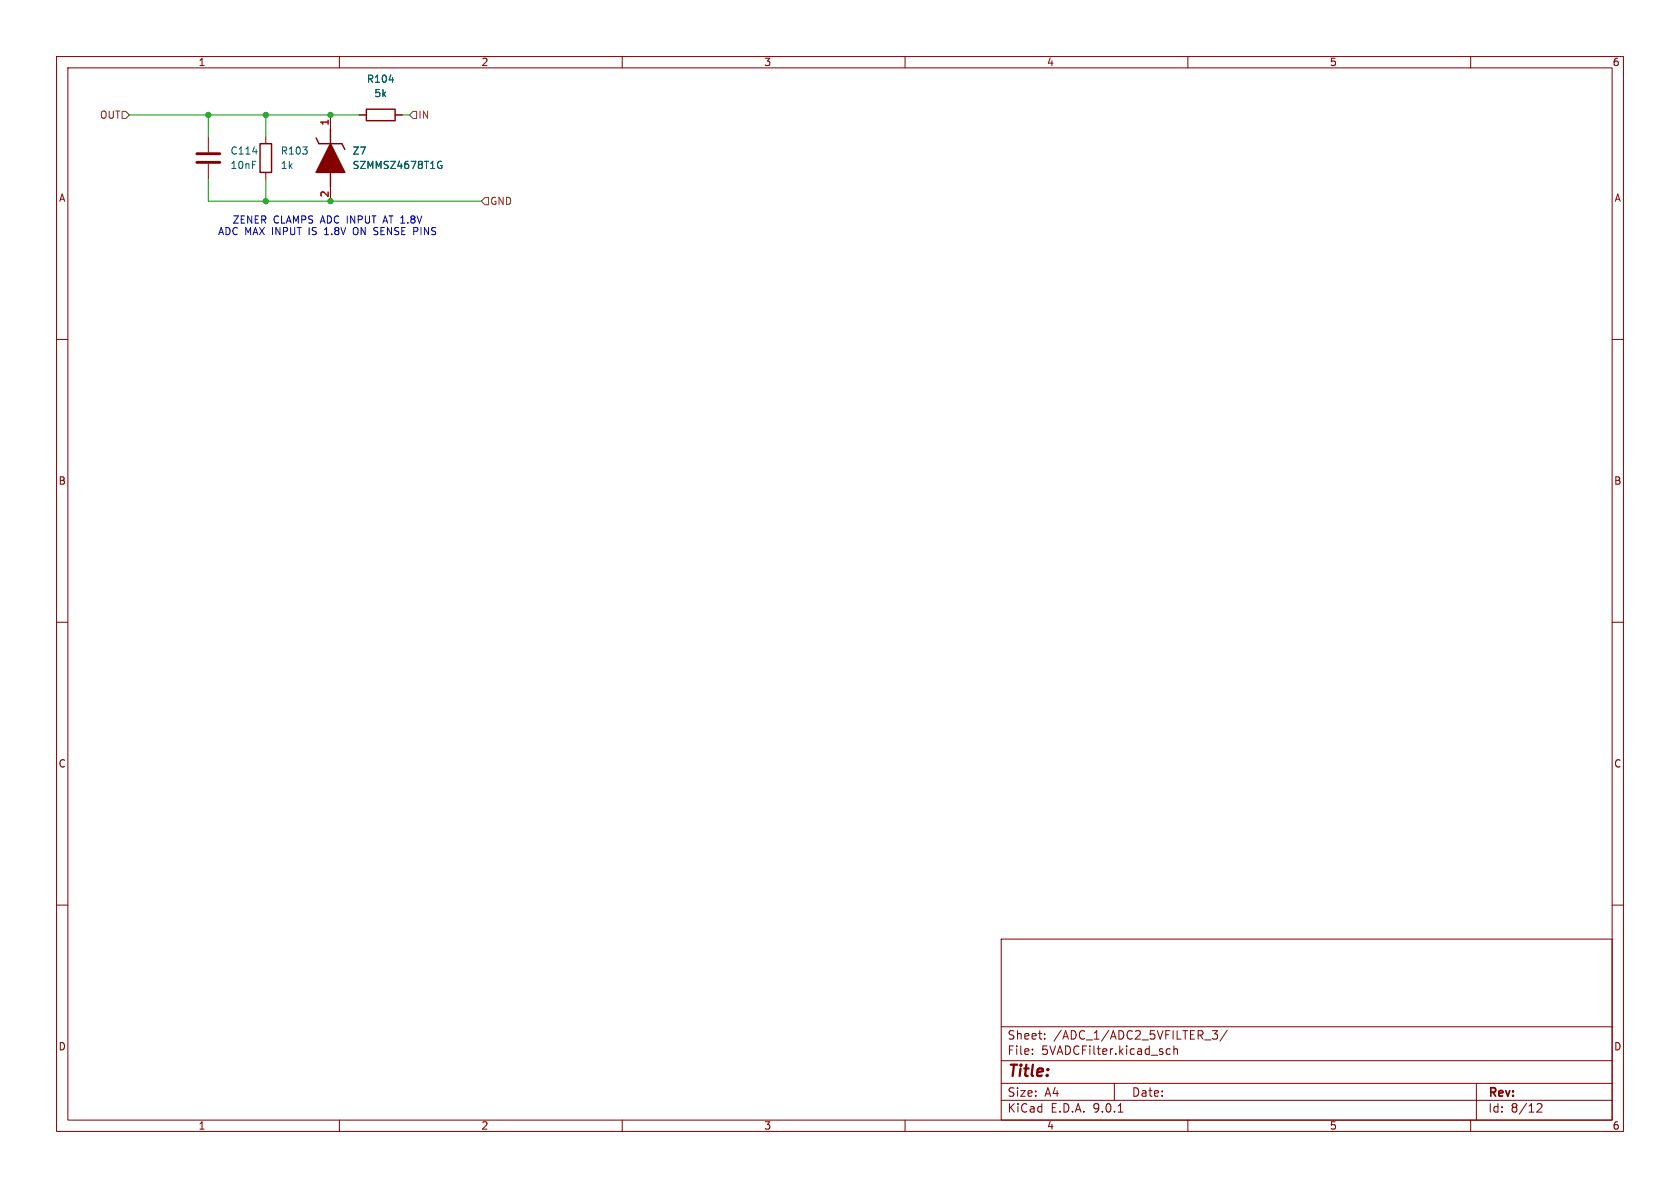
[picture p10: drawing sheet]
<svg xmlns="http://www.w3.org/2000/svg" width="297mm" height="210mm" viewBox="0 0 297 210" stroke-linecap="round" stroke-linejoin="round" font-family="sans-serif">
<g fill="none" stroke="#840000" stroke-width=".18">
<path d="M10 10h277v190h-277zM12 12h273v186h-273zM60 10v2M110 10v2M160 10v2M210 10v2M260 10v2M36.8 24.1v2.8M36.8 29v2.8M47 24.1v1.3M47 30.5v1.3M58.4 20.3v2.6"/>
<path d="M58.4 33v2.6M63.5 20.3h1.3M69.8 20.3h1.3M10 60h2M285 60h2M10 110h2M285 110h2M10 160h2M177 166h108v32h-108zM285 160h2M60 198v2M110 198v2"/>
<path d="M160 198v2M177 194.5h108M177 191.5h108M177 187.5h108M177 181.5h108M182.5 186.3v.1M182.5 185.5v.1M184.7 183.6v.1M184.7 182.8v.1M197 191.5v3M197.7 196.6h.8M206.9 185.5l-.4-.1-.3 .3v.4l.1 .2h.6"/>
<path d="M207.5 185.5l.2-.1 .4 .1 .1 .9M207.5 184.9v1.5M210 198v2M214.3 182.2h.9l-.5 .6 .5 .1v.7l-.2 .1h-.5l-.2-.1M217 182.1l-1.3 2M260 198v2M261 191.5v6.5M271.7 195.2l.6-.1 .2 .1 .1 .3-.9 1.1h.9"/>
</g>
<path d="M64.8 19.3h5v2h-5zM46 25.4h2v5.1h-2zM55.9 24.4l.5 1h4.1l.5 1M58.4 22.9v2.5M58.4 30.5v2.5" fill="none" stroke="#840000" stroke-width=".25"/>
<path d="M68.8 14.1h.8M44.7 26.8h.8M77.9 29.2h.2v.5l-.3 .1-.3-.2M78.1 28.6l-.3-.1-.3 .2" fill="none" stroke="#006464" stroke-width=".18"/>
<path d="M58.4 25.4l2.6 5.1h-5.1z" fill="#840000" stroke="#840000" stroke-width=".25"/>
<path d="M34.8 27.2h4.1M34.8 28.7h4.1" fill="none" stroke="#840000" stroke-width=".51"/>
<path d="M21.6 19.7h.6l.7 .6-.7 .7h-.6zM73 19.7h.7v1.3h-.7l-.6-.7zM85.7 34.9h.7v1.3h-.7l-.6-.6z" fill="none" stroke="#725600" stroke-width=".18"/>
<path d="M22.9 20.3h40.6M36.8 31.8v3.8h48.3M36.8 20.3v3.8M47 20.3v3.8M47 31.8v3.8M71.1 20.3h1.3" fill="none" stroke="#009600" stroke-width=".18"/>
<path d="M57.4 41.5h.7M57.5 40.5l-.1 .1M62.6 40.3a.9 .9 0 0 0 0 1.1" fill="none" stroke="#0000c2" stroke-width=".18"/>
<g fill="#009600" stroke="#009600" stroke-width=".18">
<circle cx="47" cy="35.6" r=".46"/>
<circle cx="36.8" cy="20.3" r=".46"/>
<circle cx="47" cy="20.3" r=".46"/>
<circle cx="58.4" cy="20.3" r=".46"/>
<circle cx="58.4" cy="35.6" r=".46"/>
</g>
<text font-size="2.8" fill="#840000" x="178" y="190.9">Title:</text>
<g font-size="2.1" fill="#840000">
<text x="178" y="184">Sheet:</text>
<text x="186.2" y="184">/ADC_1/ADC2_5VFILTER_3/</text>
<text x="178" y="186.7">File:</text>
<text x="184.1" y="186.7">5VADCFilter.kicad_sch</text>
<text x="178" y="196.9">KiCad</text>
<text x="178" y="194.1">Size:</text>
<text x="184.7" y="194.1">A4</text>
<text x="185.7" y="196.9">E.D.A.</text>
<text x="193.3" y="196.9">9.0.1</text>
<text x="200" y="194.1">Date:</text>
<text x="263" y="194.3">Rev:</text>
<text x="263" y="196.9">Id:</text>
<text x="267.1" y="196.9">8/12</text>
</g>
<g font-size="1.8" fill="#840000">
<text x="35" y="11.9">1</text>
<text x="85" y="11.9">2</text>
<text x="135" y="11.9">3</text>
<text x="185" y="11.9">4</text>
<text x="235" y="11.9">5</text>
<text x="285" y="11.9">6</text>
<text x="10.3" y="35.9">A</text>
<text x="285.3" y="35.9">A</text>
<text x="10.3" y="85.9">B</text>
<text x="285.3" y="85.9">B</text>
<text x="10.3" y="135.9">C</text>
<text x="285.3" y="135.9">C</text>
<text x="10.3" y="185.9">D</text>
<text x="285.3" y="185.9">D</text>
<text x="35" y="199.9">1</text>
<text x="85" y="199.9">2</text>
<text x="135" y="199.9">3</text>
<text x="185" y="199.9">4</text>
<text x="235" y="199.9">5</text>
<text x="285" y="199.9">6</text>
</g>
<g font-size="1.8" fill="#006464">
<text x="64.8" y="14.8">R104</text>
<text x="66.1" y="17.4">5k</text>
<text x="40.6" y="27.5">C114</text>
<text x="49.5" y="27.5">R103</text>
<text x="62.2" y="27.5">Z7</text>
<text x="40.6" y="30.1">10nF</text>
<text x="49.5" y="30.1">1k</text>
<text x="62.2" y="30.1">SZMMSZ4678T1G</text>
</g>
<g font-size="1.8" fill="#725600">
<text x="17.6" y="21.2">OUT</text>
<text x="73.9" y="21.2">IN</text>
<text x="86.6" y="36.4">GND</text>
</g>
<g font-size="1.8" fill="#a90000">
<text x="58.2" y="22.3" transform="rotate(-90 58.2 22.3)">1</text>
<text x="58.2" y="35" transform="rotate(-90 58.2 35)">2</text>
</g>
<g font-size="1.8" fill="#0000c2">
<text x="38.5" y="41.8">ADC MAX INPUT</text>
<text x="41" y="39.7">ZENER</text>
<text x="48.3" y="39.7">CLAMPS ADC INPUT</text>
<text x="54.9" y="41.8">IS</text>
<text x="57.8" y="41.8">1.8V</text>
<text x="63.1" y="41.8">ON SENSE PINS</text>
<text x="68.3" y="39.7">AT 1.8V</text>
</g>
</svg>
